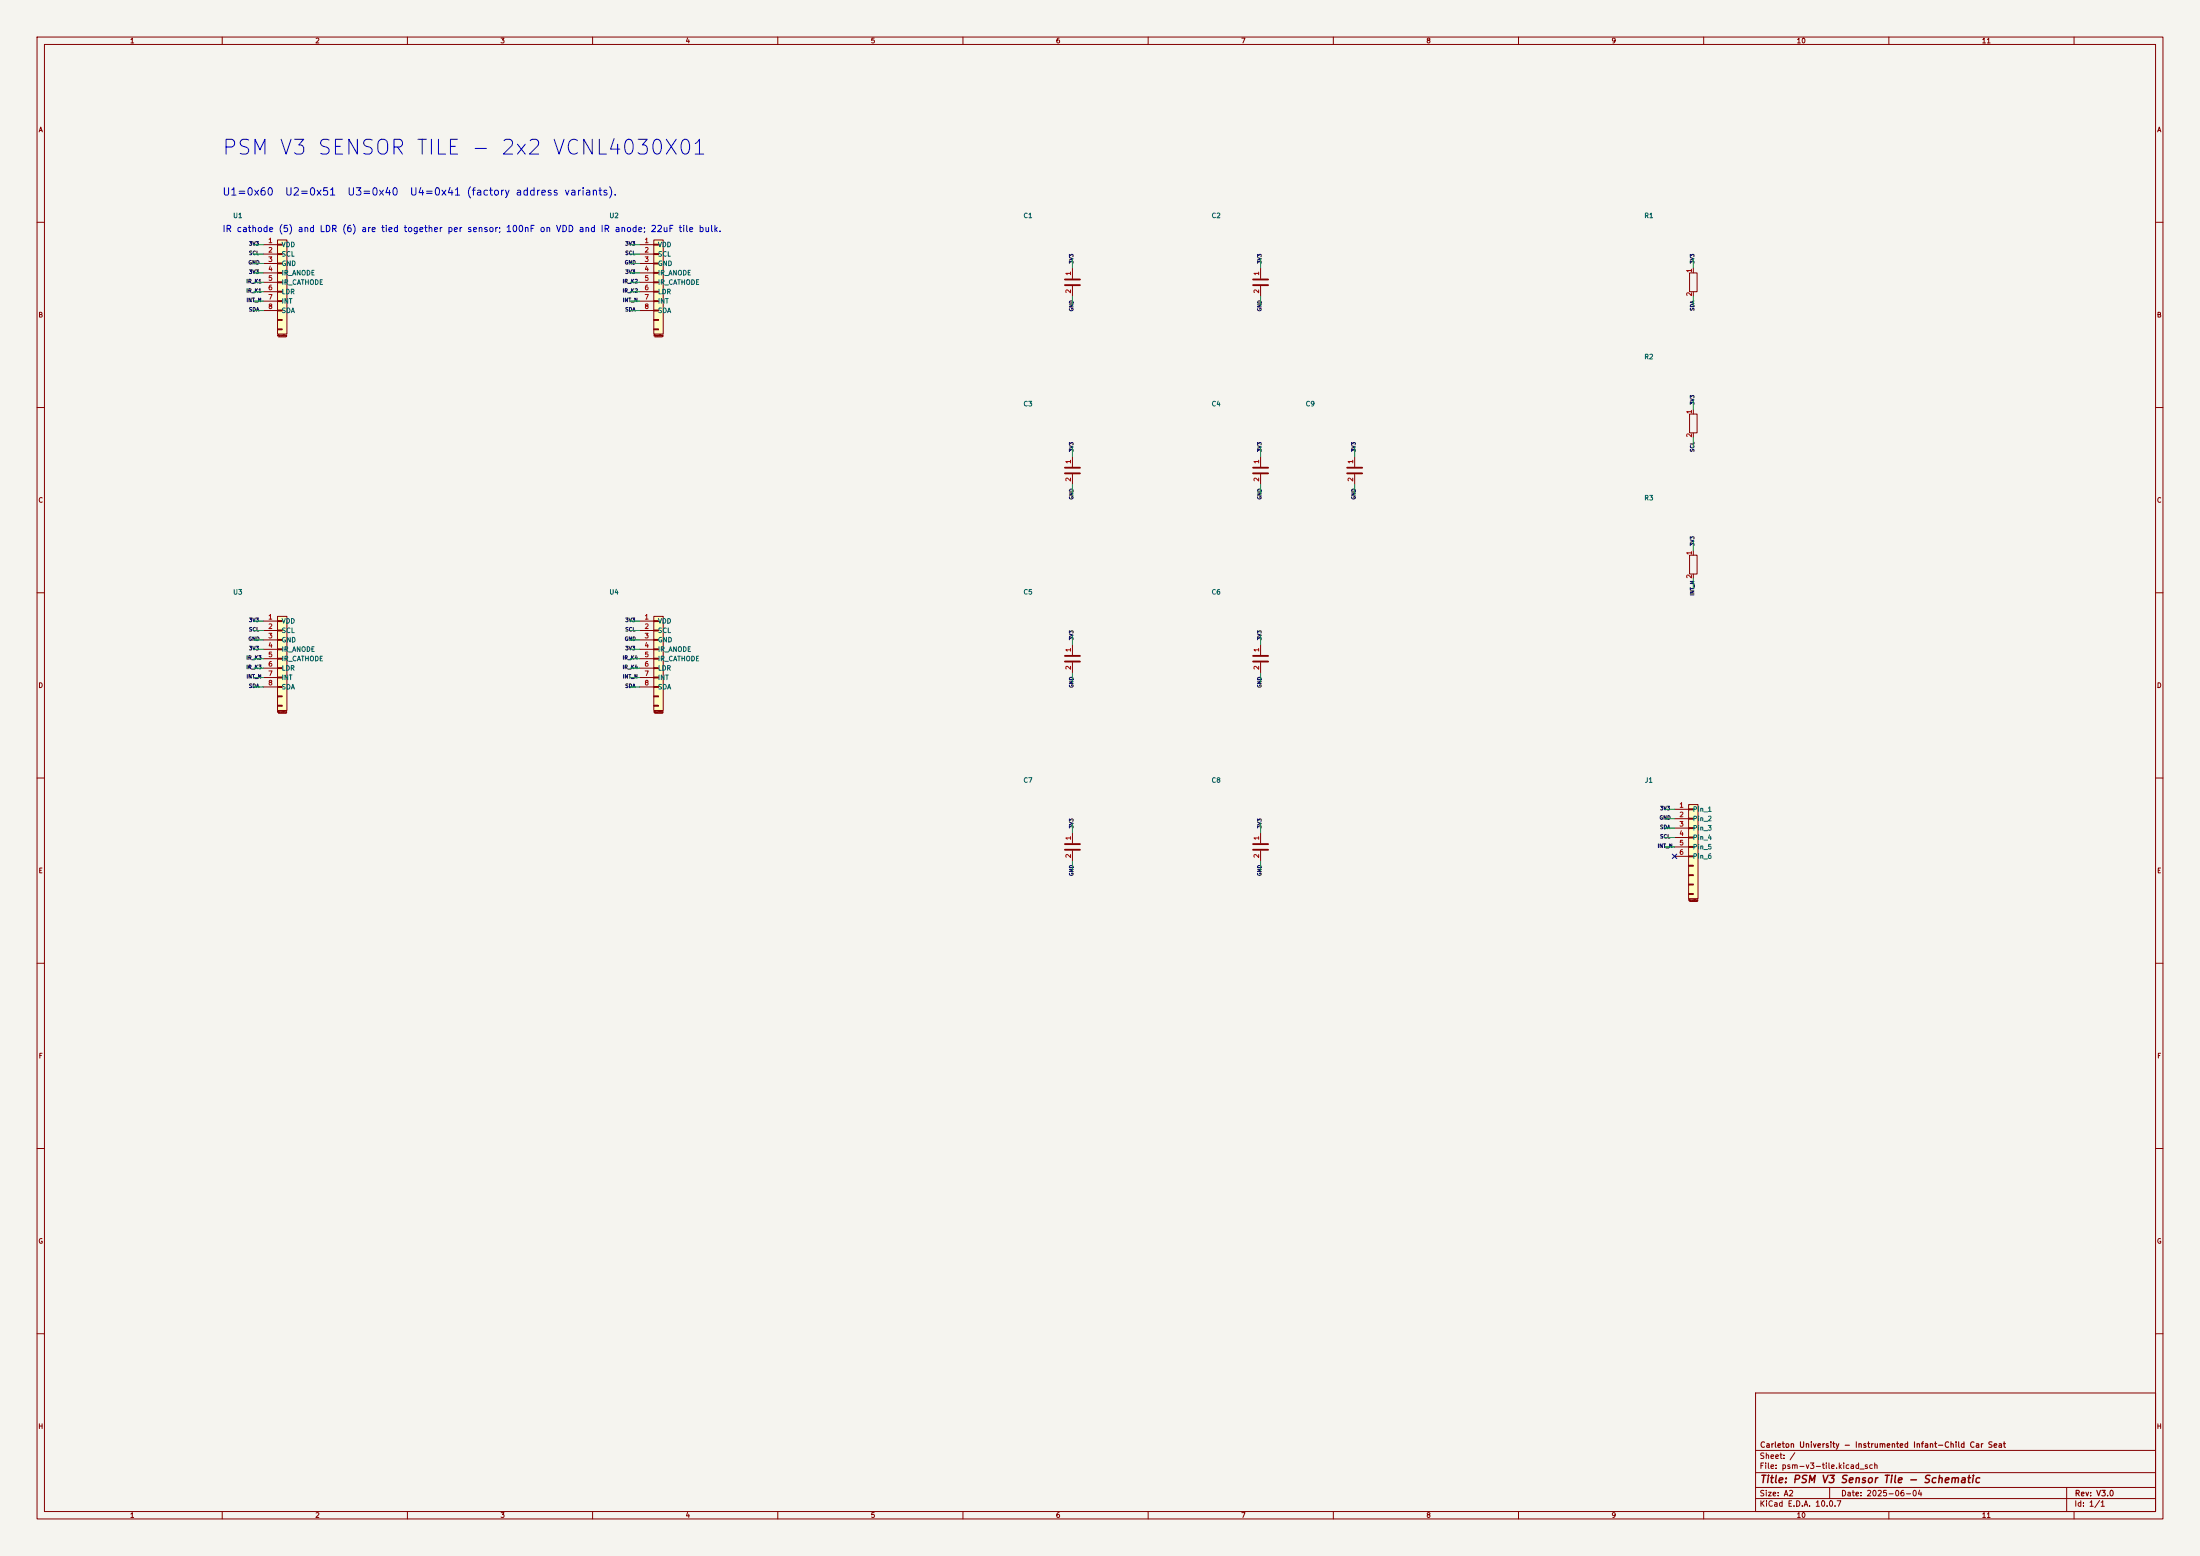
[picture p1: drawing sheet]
(kicad_sch (version 20250610) (generator eeschema)

 (paper "A2")

 (title_block
  (title "PSM V3 Sensor Tile - Schematic")
  (date "2025-06-04")
  (rev "V3.0")
  (company "Carleton University - Instrumented Infant-Child Car Seat"))

 (lib_symbols
  (symbol "PSM:VCNL4030X01" (pin_names (offset 1.016)) (in_bom yes) (on_board yes)
   (property "Reference" "U" (at 0 12.7 0) (effects (font (size 1.27 1.27))))
   (property "Value" "VCNL4030X01" (at 1.27 -15.24 0) (effects (font (size 1.27 1.27)) (justify left)))
   (property "Footprint" "" (at 0 0 0) (effects (font (size 1.27 1.27))))
   (property "Datasheet" "" (at 0 0 0) (effects (font (size 1.27 1.27))))
   (property "Description" "Vishay VCNL4030X01 IR proximity sensor" (at 0 0 0) (effects (font (size 1.27 1.27))))
   (symbol "VCNL4030X01_1_1"
    (rectangle (start -1.27 11.43) (end 1.27 -13.97) (stroke (width 0.254) (type default)) (fill (type background)))
    (rectangle (start -1.27 10.287) (end 0 10.033) (stroke (width 0.1524) (type default)) (fill (type none)))
    (rectangle (start -1.27 7.747) (end 0 7.493) (stroke (width 0.1524) (type default)) (fill (type none)))
    (rectangle (start -1.27 5.207) (end 0 4.953) (stroke (width 0.1524) (type default)) (fill (type none)))
    (rectangle (start -1.27 2.667) (end 0 2.413) (stroke (width 0.1524) (type default)) (fill (type none)))
    (rectangle (start -1.27 0.127) (end 0 -0.127) (stroke (width 0.1524) (type default)) (fill (type none)))
    (rectangle (start -1.27 -2.413) (end 0 -2.667) (stroke (width 0.1524) (type default)) (fill (type none)))
    (rectangle (start -1.27 -4.953) (end 0 -5.207) (stroke (width 0.1524) (type default)) (fill (type none)))
    (rectangle (start -1.27 -7.493) (end 0 -7.747) (stroke (width 0.1524) (type default)) (fill (type none)))
    (rectangle (start -1.27 -10.033) (end 0 -10.287) (stroke (width 0.1524) (type default)) (fill (type none)))
    (rectangle (start -1.27 -12.573) (end 0 -12.827) (stroke (width 0.1524) (type default)) (fill (type none)))
    (polyline (pts (xy -1.016 -14.732) (xy 1.016 -14.732)) (stroke (width 0.1524) (type default)) (fill (type none)))
    (text "Mounting" (at 0 -14.351 0) (effects (font (size 0.381 0.381))))
    (pin passive line (at -5.08 10.16 0) (length 3.81) (name "VDD" (effects (font (size 1.27 1.27)))) (number "1" (effects (font (size 1.27 1.27)))))
    (pin passive line (at -5.08 7.62 0) (length 3.81) (name "SCL" (effects (font (size 1.27 1.27)))) (number "2" (effects (font (size 1.27 1.27)))))
    (pin passive line (at -5.08 5.08 0) (length 3.81) (name "GND" (effects (font (size 1.27 1.27)))) (number "3" (effects (font (size 1.27 1.27)))))
    (pin passive line (at -5.08 2.54 0) (length 3.81) (name "IR_ANODE" (effects (font (size 1.27 1.27)))) (number "4" (effects (font (size 1.27 1.27)))))
    (pin passive line (at -5.08 0 0) (length 3.81) (name "IR_CATHODE" (effects (font (size 1.27 1.27)))) (number "5" (effects (font (size 1.27 1.27)))))
    (pin passive line (at -5.08 -2.54 0) (length 3.81) (name "LDR" (effects (font (size 1.27 1.27)))) (number "6" (effects (font (size 1.27 1.27)))))
    (pin passive line (at -5.08 -5.08 0) (length 3.81) (name "INT" (effects (font (size 1.27 1.27)))) (number "7" (effects (font (size 1.27 1.27)))))
    (pin passive line (at -5.08 -7.62 0) (length 3.81) (name "SDA" (effects (font (size 1.27 1.27)))) (number "8" (effects (font (size 1.27 1.27)))))))

  (symbol "PSM:C" (pin_names (offset 0.254)) (in_bom yes) (on_board yes)
   (property "Reference" "C" (at 0.635 2.54 0) (effects (font (size 1.27 1.27)) (justify left)))
   (property "Value" "C" (at 0.635 -2.54 0) (effects (font (size 1.27 1.27)) (justify left)))
   (property "Footprint" "" (at 0.9652 -3.81 0) (effects (font (size 1.27 1.27))))
   (property "Datasheet" "" (at 0 0 0) (effects (font (size 1.27 1.27))))
   (property "Description" "Unpolarized capacitor" (at 0 0 0) (effects (font (size 1.27 1.27))))
   (symbol "C_0_1"
    (polyline (pts (xy -2.032 0.762) (xy 2.032 0.762)) (stroke (width 0.508) (type default)) (fill (type none)))
    (polyline (pts (xy -2.032 -0.762) (xy 2.032 -0.762)) (stroke (width 0.508) (type default)) (fill (type none))))
   (symbol "C_1_1"
    (pin passive line (at 0 3.81 270) (length 2.794) (name "" (effects (font (size 1.27 1.27)))) (number "1" (effects (font (size 1.27 1.27)))))
    (pin passive line (at 0 -3.81 90) (length 2.794) (name "" (effects (font (size 1.27 1.27)))) (number "2" (effects (font (size 1.27 1.27)))))))

  (symbol "PSM:R" (pin_names (offset 0)) (in_bom yes) (on_board yes)
   (property "Reference" "R" (at 2.032 0 90) (effects (font (size 1.27 1.27))))
   (property "Value" "R" (at 0 0 90) (effects (font (size 1.27 1.27))))
   (property "Footprint" "" (at -1.778 0 90) (effects (font (size 1.27 1.27))))
   (property "Datasheet" "" (at 0 0 0) (effects (font (size 1.27 1.27))))
   (property "Description" "Resistor" (at 0 0 0) (effects (font (size 1.27 1.27))))
   (symbol "R_0_1"
    (rectangle (start -1.016 -2.54) (end 1.016 2.54) (stroke (width 0.254) (type default)) (fill (type none))))
   (symbol "R_1_1"
    (pin passive line (at 0 3.81 270) (length 1.27) (name "" (effects (font (size 1.27 1.27)))) (number "1" (effects (font (size 1.27 1.27)))))
    (pin passive line (at 0 -3.81 90) (length 1.27) (name "" (effects (font (size 1.27 1.27)))) (number "2" (effects (font (size 1.27 1.27)))))))

  (symbol "PSM:Conn_01x06" (pin_names (offset 1.016)) (in_bom yes) (on_board yes)
   (property "Reference" "J" (at 0 12.7 0) (effects (font (size 1.27 1.27))))
   (property "Value" "Conn_01x06" (at 1.27 -15.24 0) (effects (font (size 1.27 1.27)) (justify left)))
   (property "Footprint" "" (at 0 0 0) (effects (font (size 1.27 1.27))))
   (property "Datasheet" "" (at 0 0 0) (effects (font (size 1.27 1.27))))
   (property "Description" "Generic connectable mounting pin connector, single row, 01x10, script generated (kicad-library-utils/schlib/autogen/connector/)" (at 0 0 0) (effects (font (size 1.27 1.27))))
   (symbol "Conn_01x06_1_1"
    (rectangle (start -1.27 11.43) (end 1.27 -13.97) (stroke (width 0.254) (type default)) (fill (type background)))
    (rectangle (start -1.27 10.287) (end 0 10.033) (stroke (width 0.1524) (type default)) (fill (type none)))
    (rectangle (start -1.27 7.747) (end 0 7.493) (stroke (width 0.1524) (type default)) (fill (type none)))
    (rectangle (start -1.27 5.207) (end 0 4.953) (stroke (width 0.1524) (type default)) (fill (type none)))
    (rectangle (start -1.27 2.667) (end 0 2.413) (stroke (width 0.1524) (type default)) (fill (type none)))
    (rectangle (start -1.27 0.127) (end 0 -0.127) (stroke (width 0.1524) (type default)) (fill (type none)))
    (rectangle (start -1.27 -2.413) (end 0 -2.667) (stroke (width 0.1524) (type default)) (fill (type none)))
    (rectangle (start -1.27 -4.953) (end 0 -5.207) (stroke (width 0.1524) (type default)) (fill (type none)))
    (rectangle (start -1.27 -7.493) (end 0 -7.747) (stroke (width 0.1524) (type default)) (fill (type none)))
    (rectangle (start -1.27 -10.033) (end 0 -10.287) (stroke (width 0.1524) (type default)) (fill (type none)))
    (rectangle (start -1.27 -12.573) (end 0 -12.827) (stroke (width 0.1524) (type default)) (fill (type none)))
    (polyline (pts (xy -1.016 -14.732) (xy 1.016 -14.732)) (stroke (width 0.1524) (type default)) (fill (type none)))
    (text "Mounting" (at 0 -14.351 0) (effects (font (size 0.381 0.381))))
    (pin passive line (at -5.08 10.16 0) (length 3.81) (name "Pin_1" (effects (font (size 1.27 1.27)))) (number "1" (effects (font (size 1.27 1.27)))))
    (pin passive line (at -5.08 7.62 0) (length 3.81) (name "Pin_2" (effects (font (size 1.27 1.27)))) (number "2" (effects (font (size 1.27 1.27)))))
    (pin passive line (at -5.08 5.08 0) (length 3.81) (name "Pin_3" (effects (font (size 1.27 1.27)))) (number "3" (effects (font (size 1.27 1.27)))))
    (pin passive line (at -5.08 2.54 0) (length 3.81) (name "Pin_4" (effects (font (size 1.27 1.27)))) (number "4" (effects (font (size 1.27 1.27)))))
    (pin passive line (at -5.08 0 0) (length 3.81) (name "Pin_5" (effects (font (size 1.27 1.27)))) (number "5" (effects (font (size 1.27 1.27)))))
    (pin passive line (at -5.08 -2.54 0) (length 3.81) (name "Pin_6" (effects (font (size 1.27 1.27)))) (number "6" (effects (font (size 1.27 1.27))))))))

 (no_connect (at 452.12 231.14))

 (wire (pts (xy 71.12 66.04) (xy 68.58 66.04)) (stroke (width 0)))
 (wire (pts (xy 71.12 68.58) (xy 68.58 68.58)) (stroke (width 0)))
 (wire (pts (xy 71.12 71.12) (xy 68.58 71.12)) (stroke (width 0)))
 (wire (pts (xy 71.12 73.66) (xy 68.58 73.66)) (stroke (width 0)))
 (wire (pts (xy 71.12 76.2) (xy 68.58 76.2)) (stroke (width 0)))
 (wire (pts (xy 71.12 78.74000000000001) (xy 68.58 78.74000000000001)) (stroke (width 0)))
 (wire (pts (xy 71.12 81.28) (xy 68.58 81.28)) (stroke (width 0)))
 (wire (pts (xy 71.12 83.82000000000001) (xy 68.58 83.82000000000001)) (stroke (width 0)))
 (wire (pts (xy 172.72 66.04) (xy 170.18 66.04)) (stroke (width 0)))
 (wire (pts (xy 172.72 68.58) (xy 170.18 68.58)) (stroke (width 0)))
 (wire (pts (xy 172.72 71.12) (xy 170.18 71.12)) (stroke (width 0)))
 (wire (pts (xy 172.72 73.66) (xy 170.18 73.66)) (stroke (width 0)))
 (wire (pts (xy 172.72 76.2) (xy 170.18 76.2)) (stroke (width 0)))
 (wire (pts (xy 172.72 78.74000000000001) (xy 170.18 78.74000000000001)) (stroke (width 0)))
 (wire (pts (xy 172.72 81.28) (xy 170.18 81.28)) (stroke (width 0)))
 (wire (pts (xy 172.72 83.82000000000001) (xy 170.18 83.82000000000001)) (stroke (width 0)))
 (wire (pts (xy 71.12 167.64000000000001) (xy 68.58 167.64000000000001)) (stroke (width 0)))
 (wire (pts (xy 71.12 170.18) (xy 68.58 170.18)) (stroke (width 0)))
 (wire (pts (xy 71.12 172.72) (xy 68.58 172.72)) (stroke (width 0)))
 (wire (pts (xy 71.12 175.26000000000002) (xy 68.58 175.26000000000002)) (stroke (width 0)))
 (wire (pts (xy 71.12 177.8) (xy 68.58 177.8)) (stroke (width 0)))
 (wire (pts (xy 71.12 180.34) (xy 68.58 180.34)) (stroke (width 0)))
 (wire (pts (xy 71.12 182.88000000000002) (xy 68.58 182.88000000000002)) (stroke (width 0)))
 (wire (pts (xy 71.12 185.42000000000002) (xy 68.58 185.42000000000002)) (stroke (width 0)))
 (wire (pts (xy 172.72 167.64000000000001) (xy 170.18 167.64000000000001)) (stroke (width 0)))
 (wire (pts (xy 172.72 170.18) (xy 170.18 170.18)) (stroke (width 0)))
 (wire (pts (xy 172.72 172.72) (xy 170.18 172.72)) (stroke (width 0)))
 (wire (pts (xy 172.72 175.26000000000002) (xy 170.18 175.26000000000002)) (stroke (width 0)))
 (wire (pts (xy 172.72 177.8) (xy 170.18 177.8)) (stroke (width 0)))
 (wire (pts (xy 172.72 180.34) (xy 170.18 180.34)) (stroke (width 0)))
 (wire (pts (xy 172.72 182.88000000000002) (xy 170.18 182.88000000000002)) (stroke (width 0)))
 (wire (pts (xy 172.72 185.42000000000002) (xy 170.18 185.42000000000002)) (stroke (width 0)))
 (wire (pts (xy 289.56 72.39) (xy 289.56 69.85)) (stroke (width 0)))
 (wire (pts (xy 289.56 80.01) (xy 289.56 82.55000000000001)) (stroke (width 0)))
 (wire (pts (xy 340.36 72.39) (xy 340.36 69.85)) (stroke (width 0)))
 (wire (pts (xy 340.36 80.01) (xy 340.36 82.55000000000001)) (stroke (width 0)))
 (wire (pts (xy 289.56 123.19) (xy 289.56 120.64999999999999)) (stroke (width 0)))
 (wire (pts (xy 289.56 130.81) (xy 289.56 133.35)) (stroke (width 0)))
 (wire (pts (xy 340.36 123.19) (xy 340.36 120.64999999999999)) (stroke (width 0)))
 (wire (pts (xy 340.36 130.81) (xy 340.36 133.35)) (stroke (width 0)))
 (wire (pts (xy 289.56 173.99) (xy 289.56 171.45000000000002)) (stroke (width 0)))
 (wire (pts (xy 289.56 181.61) (xy 289.56 184.15)) (stroke (width 0)))
 (wire (pts (xy 340.36 173.99) (xy 340.36 171.45000000000002)) (stroke (width 0)))
 (wire (pts (xy 340.36 181.61) (xy 340.36 184.15)) (stroke (width 0)))
 (wire (pts (xy 289.56 224.79000000000002) (xy 289.56 222.25000000000003)) (stroke (width 0)))
 (wire (pts (xy 289.56 232.41000000000003) (xy 289.56 234.95000000000002)) (stroke (width 0)))
 (wire (pts (xy 340.36 224.79000000000002) (xy 340.36 222.25000000000003)) (stroke (width 0)))
 (wire (pts (xy 340.36 232.41000000000003) (xy 340.36 234.95000000000002)) (stroke (width 0)))
 (wire (pts (xy 365.76 123.19) (xy 365.76 120.64999999999999)) (stroke (width 0)))
 (wire (pts (xy 365.76 130.81) (xy 365.76 133.35)) (stroke (width 0)))
 (wire (pts (xy 457.2 72.39) (xy 457.2 69.85)) (stroke (width 0)))
 (wire (pts (xy 457.2 80.01) (xy 457.2 82.55000000000001)) (stroke (width 0)))
 (wire (pts (xy 457.2 110.49000000000001) (xy 457.2 107.95)) (stroke (width 0)))
 (wire (pts (xy 457.2 118.11000000000001) (xy 457.2 120.65000000000002)) (stroke (width 0)))
 (wire (pts (xy 457.2 148.59) (xy 457.2 146.05)) (stroke (width 0)))
 (wire (pts (xy 457.2 156.21) (xy 457.2 158.75)) (stroke (width 0)))
 (wire (pts (xy 452.12 218.44) (xy 449.58 218.44)) (stroke (width 0)))
 (wire (pts (xy 452.12 220.98) (xy 449.58 220.98)) (stroke (width 0)))
 (wire (pts (xy 452.12 223.51999999999998) (xy 449.58 223.51999999999998)) (stroke (width 0)))
 (wire (pts (xy 452.12 226.06) (xy 449.58 226.06)) (stroke (width 0)))
 (wire (pts (xy 452.12 228.6) (xy 449.58 228.6)) (stroke (width 0)))

 (text "PSM V3 SENSOR TILE - 2x2 VCNL4030X01" (at 60 40 0) (effects (font (size 4.0 4.0)) (justify left)))
 (text "U1=0x60  U2=0x51  U3=0x40  U4=0x41 (factory address variants)." (at 60 52 0) (effects (font (size 2.0 2.0)) (justify left)))
 (text "IR cathode (5) and LDR (6) are tied together per sensor; 100nF on VDD and IR anode; 22uF tile bulk." (at 60 62 0) (effects (font (size 1.7 1.7)) (justify left)))
 (text "J1: 1=3V3 2=GND 3=SDA 4=SCL 5=INT_N 6=NC. Sealing ring and conformal coat are PCB-level." (at 60 500 0) (effects (font (size 1.7 1.7)) (justify left)))

 (label "3V3" (at 68.58 66.04 0) (effects (font (size 1.0 1.0))))
 (label "SCL" (at 68.58 68.58 0) (effects (font (size 1.0 1.0))))
 (label "GND" (at 68.58 71.12 0) (effects (font (size 1.0 1.0))))
 (label "3V3" (at 68.58 73.66 0) (effects (font (size 1.0 1.0))))
 (label "IR_K1" (at 68.58 76.2 0) (effects (font (size 1.0 1.0))))
 (label "IR_K1" (at 68.58 78.74000000000001 0) (effects (font (size 1.0 1.0))))
 (label "INT_N" (at 68.58 81.28 0) (effects (font (size 1.0 1.0))))
 (label "SDA" (at 68.58 83.82000000000001 0) (effects (font (size 1.0 1.0))))
 (label "3V3" (at 170.18 66.04 0) (effects (font (size 1.0 1.0))))
 (label "SCL" (at 170.18 68.58 0) (effects (font (size 1.0 1.0))))
 (label "GND" (at 170.18 71.12 0) (effects (font (size 1.0 1.0))))
 (label "3V3" (at 170.18 73.66 0) (effects (font (size 1.0 1.0))))
 (label "IR_K2" (at 170.18 76.2 0) (effects (font (size 1.0 1.0))))
 (label "IR_K2" (at 170.18 78.74000000000001 0) (effects (font (size 1.0 1.0))))
 (label "INT_N" (at 170.18 81.28 0) (effects (font (size 1.0 1.0))))
 (label "SDA" (at 170.18 83.82000000000001 0) (effects (font (size 1.0 1.0))))
 (label "3V3" (at 68.58 167.64000000000001 0) (effects (font (size 1.0 1.0))))
 (label "SCL" (at 68.58 170.18 0) (effects (font (size 1.0 1.0))))
 (label "GND" (at 68.58 172.72 0) (effects (font (size 1.0 1.0))))
 (label "3V3" (at 68.58 175.26000000000002 0) (effects (font (size 1.0 1.0))))
 (label "IR_K3" (at 68.58 177.8 0) (effects (font (size 1.0 1.0))))
 (label "IR_K3" (at 68.58 180.34 0) (effects (font (size 1.0 1.0))))
 (label "INT_N" (at 68.58 182.88000000000002 0) (effects (font (size 1.0 1.0))))
 (label "SDA" (at 68.58 185.42000000000002 0) (effects (font (size 1.0 1.0))))
 (label "3V3" (at 170.18 167.64000000000001 0) (effects (font (size 1.0 1.0))))
 (label "SCL" (at 170.18 170.18 0) (effects (font (size 1.0 1.0))))
 (label "GND" (at 170.18 172.72 0) (effects (font (size 1.0 1.0))))
 (label "3V3" (at 170.18 175.26000000000002 0) (effects (font (size 1.0 1.0))))
 (label "IR_K4" (at 170.18 177.8 0) (effects (font (size 1.0 1.0))))
 (label "IR_K4" (at 170.18 180.34 0) (effects (font (size 1.0 1.0))))
 (label "INT_N" (at 170.18 182.88000000000002 0) (effects (font (size 1.0 1.0))))
 (label "SDA" (at 170.18 185.42000000000002 0) (effects (font (size 1.0 1.0))))
 (label "3V3" (at 289.56 69.85 90) (effects (font (size 1.0 1.0))))
 (label "GND" (at 289.56 82.55000000000001 90) (effects (font (size 1.0 1.0))))
 (label "3V3" (at 340.36 69.85 90) (effects (font (size 1.0 1.0))))
 (label "GND" (at 340.36 82.55000000000001 90) (effects (font (size 1.0 1.0))))
 (label "3V3" (at 289.56 120.64999999999999 90) (effects (font (size 1.0 1.0))))
 (label "GND" (at 289.56 133.35 90) (effects (font (size 1.0 1.0))))
 (label "3V3" (at 340.36 120.64999999999999 90) (effects (font (size 1.0 1.0))))
 (label "GND" (at 340.36 133.35 90) (effects (font (size 1.0 1.0))))
 (label "3V3" (at 289.56 171.45000000000002 90) (effects (font (size 1.0 1.0))))
 (label "GND" (at 289.56 184.15 90) (effects (font (size 1.0 1.0))))
 (label "3V3" (at 340.36 171.45000000000002 90) (effects (font (size 1.0 1.0))))
 (label "GND" (at 340.36 184.15 90) (effects (font (size 1.0 1.0))))
 (label "3V3" (at 289.56 222.25000000000003 90) (effects (font (size 1.0 1.0))))
 (label "GND" (at 289.56 234.95000000000002 90) (effects (font (size 1.0 1.0))))
 (label "3V3" (at 340.36 222.25000000000003 90) (effects (font (size 1.0 1.0))))
 (label "GND" (at 340.36 234.95000000000002 90) (effects (font (size 1.0 1.0))))
 (label "3V3" (at 365.76 120.64999999999999 90) (effects (font (size 1.0 1.0))))
 (label "GND" (at 365.76 133.35 90) (effects (font (size 1.0 1.0))))
 (label "3V3" (at 457.2 69.85 90) (effects (font (size 1.0 1.0))))
 (label "SDA" (at 457.2 82.55000000000001 90) (effects (font (size 1.0 1.0))))
 (label "3V3" (at 457.2 107.95 90) (effects (font (size 1.0 1.0))))
 (label "SCL" (at 457.2 120.65000000000002 90) (effects (font (size 1.0 1.0))))
 (label "3V3" (at 457.2 146.05 90) (effects (font (size 1.0 1.0))))
 (label "INT_N" (at 457.2 158.75 90) (effects (font (size 1.0 1.0))))
 (label "3V3" (at 449.58 218.44 0) (effects (font (size 1.0 1.0))))
 (label "GND" (at 449.58 220.98 0) (effects (font (size 1.0 1.0))))
 (label "SDA" (at 449.58 223.51999999999998 0) (effects (font (size 1.0 1.0))))
 (label "SCL" (at 449.58 226.06 0) (effects (font (size 1.0 1.0))))
 (label "INT_N" (at 449.58 228.6 0) (effects (font (size 1.0 1.0))))

 (symbol (lib_id "PSM:VCNL4030X01") (at 76.2 76.2 0) (unit 1) (in_bom yes) (on_board yes) (dnp no)
  (property "Reference" "U1" (at 64.2 58.2 0) (effects (font (size 1.27 1.27))))
  (property "Value" "VCNL4030X01 0x60" (at 64.2 94.2 0) (effects (font (size 1.27 1.27)) hide))
  (property "Footprint" "psm:VCNL4030X01" (at 115.57 80.01 0) (effects (font (size 1.0 1.0)) hide))
  (property "Datasheet" "" (at 115.57 80.01 0) (effects (font (size 1.0 1.0)) hide))
  (property "Description" "Generic connectable mounting pin connector, single row, 01x10, script generated (kicad-library-utils/schlib/autogen/connector/)" (at 115.57 80.01 0) (effects (font (size 1.0 1.0)) hide)) (pin "1") (pin "2") (pin "3") (pin "4") (pin "5") (pin "6") (pin "7") (pin "8"))

 (symbol (lib_id "PSM:VCNL4030X01") (at 177.8 76.2 0) (unit 1) (in_bom yes) (on_board yes) (dnp no)
  (property "Reference" "U2" (at 165.8 58.2 0) (effects (font (size 1.27 1.27))))
  (property "Value" "VCNL4030X01 0x51" (at 165.8 94.2 0) (effects (font (size 1.27 1.27)) hide))
  (property "Footprint" "psm:VCNL4030X01" (at 115.57 80.01 0) (effects (font (size 1.0 1.0)) hide))
  (property "Datasheet" "" (at 115.57 80.01 0) (effects (font (size 1.0 1.0)) hide))
  (property "Description" "Generic connectable mounting pin connector, single row, 01x10, script generated (kicad-library-utils/schlib/autogen/connector/)" (at 115.57 80.01 0) (effects (font (size 1.0 1.0)) hide)) (pin "1") (pin "2") (pin "3") (pin "4") (pin "5") (pin "6") (pin "7") (pin "8"))

 (symbol (lib_id "PSM:VCNL4030X01") (at 76.2 177.8 0) (unit 1) (in_bom yes) (on_board yes) (dnp no)
  (property "Reference" "U3" (at 64.2 159.8 0) (effects (font (size 1.27 1.27))))
  (property "Value" "VCNL4030X01 0x40" (at 64.2 195.8 0) (effects (font (size 1.27 1.27)) hide))
  (property "Footprint" "psm:VCNL4030X01" (at 115.57 80.01 0) (effects (font (size 1.0 1.0)) hide))
  (property "Datasheet" "" (at 115.57 80.01 0) (effects (font (size 1.0 1.0)) hide))
  (property "Description" "Generic connectable mounting pin connector, single row, 01x10, script generated (kicad-library-utils/schlib/autogen/connector/)" (at 115.57 80.01 0) (effects (font (size 1.0 1.0)) hide)) (pin "1") (pin "2") (pin "3") (pin "4") (pin "5") (pin "6") (pin "7") (pin "8"))

 (symbol (lib_id "PSM:VCNL4030X01") (at 177.8 177.8 0) (unit 1) (in_bom yes) (on_board yes) (dnp no)
  (property "Reference" "U4" (at 165.8 159.8 0) (effects (font (size 1.27 1.27))))
  (property "Value" "VCNL4030X01 0x41" (at 165.8 195.8 0) (effects (font (size 1.27 1.27)) hide))
  (property "Footprint" "psm:VCNL4030X01" (at 115.57 80.01 0) (effects (font (size 1.0 1.0)) hide))
  (property "Datasheet" "" (at 115.57 80.01 0) (effects (font (size 1.0 1.0)) hide))
  (property "Description" "Generic connectable mounting pin connector, single row, 01x10, script generated (kicad-library-utils/schlib/autogen/connector/)" (at 115.57 80.01 0) (effects (font (size 1.0 1.0)) hide)) (pin "1") (pin "2") (pin "3") (pin "4") (pin "5") (pin "6") (pin "7") (pin "8"))

 (symbol (lib_id "PSM:C") (at 289.56 76.2 0) (unit 1) (in_bom yes) (on_board yes) (dnp no)
  (property "Reference" "C1" (at 277.56 58.2 0) (effects (font (size 1.27 1.27))))
  (property "Value" "100n" (at 277.56 94.2 0) (effects (font (size 1.27 1.27)) hide))
  (property "Footprint" "psm:C_0603_1608Metric" (at 46.0248 92.71 0) (effects (font (size 1.0 1.0)) hide))
  (property "Datasheet" "https://search.murata.co.jp/Ceramy/image/img/A01X/G101/ENG/GRM155R71C104KA88-01.pdf" (at 46.99 88.9 0) (effects (font (size 1.0 1.0)) hide))
  (property "Description" "" (at 46.99 88.9 0) (effects (font (size 1.0 1.0)) hide))
  (property "Field4" "Farnell" (at 46.99 88.9 0) (effects (font (size 1.0 1.0)) hide))
  (property "Field5" "2611911" (at 46.99 88.9 0) (effects (font (size 1.0 1.0)) hide))
  (property "Field6" "RM EMK105 B7104KV-F" (at 46.99 88.9 0) (effects (font (size 1.0 1.0)) hide))
  (property "Field7" "TAIYO YUDEN EUROPE GMBH" (at 46.99 88.9 0) (effects (font (size 1.0 1.0)) hide))
  (property "Part Description" "	0.1uF 10% 16V Ceramic Capacitor X7R 0402 (1005 Metric)" (at 46.99 88.9 0) (effects (font (size 1.0 1.0)) hide))
  (property "Field8" "110091611" (at 46.99 88.9 0) (effects (font (size 1.0 1.0)) hide)) (pin "1") (pin "2"))

 (symbol (lib_id "PSM:C") (at 340.36 76.2 0) (unit 1) (in_bom yes) (on_board yes) (dnp no)
  (property "Reference" "C2" (at 328.36 58.2 0) (effects (font (size 1.27 1.27))))
  (property "Value" "100n" (at 328.36 94.2 0) (effects (font (size 1.27 1.27)) hide))
  (property "Footprint" "psm:C_0603_1608Metric" (at 46.0248 92.71 0) (effects (font (size 1.0 1.0)) hide))
  (property "Datasheet" "https://search.murata.co.jp/Ceramy/image/img/A01X/G101/ENG/GRM155R71C104KA88-01.pdf" (at 46.99 88.9 0) (effects (font (size 1.0 1.0)) hide))
  (property "Description" "" (at 46.99 88.9 0) (effects (font (size 1.0 1.0)) hide))
  (property "Field4" "Farnell" (at 46.99 88.9 0) (effects (font (size 1.0 1.0)) hide))
  (property "Field5" "2611911" (at 46.99 88.9 0) (effects (font (size 1.0 1.0)) hide))
  (property "Field6" "RM EMK105 B7104KV-F" (at 46.99 88.9 0) (effects (font (size 1.0 1.0)) hide))
  (property "Field7" "TAIYO YUDEN EUROPE GMBH" (at 46.99 88.9 0) (effects (font (size 1.0 1.0)) hide))
  (property "Part Description" "	0.1uF 10% 16V Ceramic Capacitor X7R 0402 (1005 Metric)" (at 46.99 88.9 0) (effects (font (size 1.0 1.0)) hide))
  (property "Field8" "110091611" (at 46.99 88.9 0) (effects (font (size 1.0 1.0)) hide)) (pin "1") (pin "2"))

 (symbol (lib_id "PSM:C") (at 289.56 127.0 0) (unit 1) (in_bom yes) (on_board yes) (dnp no)
  (property "Reference" "C3" (at 277.56 109.0 0) (effects (font (size 1.27 1.27))))
  (property "Value" "100n" (at 277.56 145.0 0) (effects (font (size 1.27 1.27)) hide))
  (property "Footprint" "psm:C_0603_1608Metric" (at 46.0248 92.71 0) (effects (font (size 1.0 1.0)) hide))
  (property "Datasheet" "https://search.murata.co.jp/Ceramy/image/img/A01X/G101/ENG/GRM155R71C104KA88-01.pdf" (at 46.99 88.9 0) (effects (font (size 1.0 1.0)) hide))
  (property "Description" "" (at 46.99 88.9 0) (effects (font (size 1.0 1.0)) hide))
  (property "Field4" "Farnell" (at 46.99 88.9 0) (effects (font (size 1.0 1.0)) hide))
  (property "Field5" "2611911" (at 46.99 88.9 0) (effects (font (size 1.0 1.0)) hide))
  (property "Field6" "RM EMK105 B7104KV-F" (at 46.99 88.9 0) (effects (font (size 1.0 1.0)) hide))
  (property "Field7" "TAIYO YUDEN EUROPE GMBH" (at 46.99 88.9 0) (effects (font (size 1.0 1.0)) hide))
  (property "Part Description" "	0.1uF 10% 16V Ceramic Capacitor X7R 0402 (1005 Metric)" (at 46.99 88.9 0) (effects (font (size 1.0 1.0)) hide))
  (property "Field8" "110091611" (at 46.99 88.9 0) (effects (font (size 1.0 1.0)) hide)) (pin "1") (pin "2"))

 (symbol (lib_id "PSM:C") (at 340.36 127.0 0) (unit 1) (in_bom yes) (on_board yes) (dnp no)
  (property "Reference" "C4" (at 328.36 109.0 0) (effects (font (size 1.27 1.27))))
  (property "Value" "100n" (at 328.36 145.0 0) (effects (font (size 1.27 1.27)) hide))
  (property "Footprint" "psm:C_0603_1608Metric" (at 46.0248 92.71 0) (effects (font (size 1.0 1.0)) hide))
  (property "Datasheet" "https://search.murata.co.jp/Ceramy/image/img/A01X/G101/ENG/GRM155R71C104KA88-01.pdf" (at 46.99 88.9 0) (effects (font (size 1.0 1.0)) hide))
  (property "Description" "" (at 46.99 88.9 0) (effects (font (size 1.0 1.0)) hide))
  (property "Field4" "Farnell" (at 46.99 88.9 0) (effects (font (size 1.0 1.0)) hide))
  (property "Field5" "2611911" (at 46.99 88.9 0) (effects (font (size 1.0 1.0)) hide))
  (property "Field6" "RM EMK105 B7104KV-F" (at 46.99 88.9 0) (effects (font (size 1.0 1.0)) hide))
  (property "Field7" "TAIYO YUDEN EUROPE GMBH" (at 46.99 88.9 0) (effects (font (size 1.0 1.0)) hide))
  (property "Part Description" "	0.1uF 10% 16V Ceramic Capacitor X7R 0402 (1005 Metric)" (at 46.99 88.9 0) (effects (font (size 1.0 1.0)) hide))
  (property "Field8" "110091611" (at 46.99 88.9 0) (effects (font (size 1.0 1.0)) hide)) (pin "1") (pin "2"))

 (symbol (lib_id "PSM:C") (at 289.56 177.8 0) (unit 1) (in_bom yes) (on_board yes) (dnp no)
  (property "Reference" "C5" (at 277.56 159.8 0) (effects (font (size 1.27 1.27))))
  (property "Value" "100n" (at 277.56 195.8 0) (effects (font (size 1.27 1.27)) hide))
  (property "Footprint" "psm:C_0603_1608Metric" (at 46.0248 92.71 0) (effects (font (size 1.0 1.0)) hide))
  (property "Datasheet" "https://search.murata.co.jp/Ceramy/image/img/A01X/G101/ENG/GRM155R71C104KA88-01.pdf" (at 46.99 88.9 0) (effects (font (size 1.0 1.0)) hide))
  (property "Description" "" (at 46.99 88.9 0) (effects (font (size 1.0 1.0)) hide))
  (property "Field4" "Farnell" (at 46.99 88.9 0) (effects (font (size 1.0 1.0)) hide))
  (property "Field5" "2611911" (at 46.99 88.9 0) (effects (font (size 1.0 1.0)) hide))
  (property "Field6" "RM EMK105 B7104KV-F" (at 46.99 88.9 0) (effects (font (size 1.0 1.0)) hide))
  (property "Field7" "TAIYO YUDEN EUROPE GMBH" (at 46.99 88.9 0) (effects (font (size 1.0 1.0)) hide))
  (property "Part Description" "	0.1uF 10% 16V Ceramic Capacitor X7R 0402 (1005 Metric)" (at 46.99 88.9 0) (effects (font (size 1.0 1.0)) hide))
  (property "Field8" "110091611" (at 46.99 88.9 0) (effects (font (size 1.0 1.0)) hide)) (pin "1") (pin "2"))

 (symbol (lib_id "PSM:C") (at 340.36 177.8 0) (unit 1) (in_bom yes) (on_board yes) (dnp no)
  (property "Reference" "C6" (at 328.36 159.8 0) (effects (font (size 1.27 1.27))))
  (property "Value" "100n" (at 328.36 195.8 0) (effects (font (size 1.27 1.27)) hide))
  (property "Footprint" "psm:C_0603_1608Metric" (at 46.0248 92.71 0) (effects (font (size 1.0 1.0)) hide))
  (property "Datasheet" "https://search.murata.co.jp/Ceramy/image/img/A01X/G101/ENG/GRM155R71C104KA88-01.pdf" (at 46.99 88.9 0) (effects (font (size 1.0 1.0)) hide))
  (property "Description" "" (at 46.99 88.9 0) (effects (font (size 1.0 1.0)) hide))
  (property "Field4" "Farnell" (at 46.99 88.9 0) (effects (font (size 1.0 1.0)) hide))
  (property "Field5" "2611911" (at 46.99 88.9 0) (effects (font (size 1.0 1.0)) hide))
  (property "Field6" "RM EMK105 B7104KV-F" (at 46.99 88.9 0) (effects (font (size 1.0 1.0)) hide))
  (property "Field7" "TAIYO YUDEN EUROPE GMBH" (at 46.99 88.9 0) (effects (font (size 1.0 1.0)) hide))
  (property "Part Description" "	0.1uF 10% 16V Ceramic Capacitor X7R 0402 (1005 Metric)" (at 46.99 88.9 0) (effects (font (size 1.0 1.0)) hide))
  (property "Field8" "110091611" (at 46.99 88.9 0) (effects (font (size 1.0 1.0)) hide)) (pin "1") (pin "2"))

 (symbol (lib_id "PSM:C") (at 289.56 228.60000000000002 0) (unit 1) (in_bom yes) (on_board yes) (dnp no)
  (property "Reference" "C7" (at 277.56 210.60000000000002 0) (effects (font (size 1.27 1.27))))
  (property "Value" "100n" (at 277.56 246.60000000000002 0) (effects (font (size 1.27 1.27)) hide))
  (property "Footprint" "psm:C_0603_1608Metric" (at 46.0248 92.71 0) (effects (font (size 1.0 1.0)) hide))
  (property "Datasheet" "https://search.murata.co.jp/Ceramy/image/img/A01X/G101/ENG/GRM155R71C104KA88-01.pdf" (at 46.99 88.9 0) (effects (font (size 1.0 1.0)) hide))
  (property "Description" "" (at 46.99 88.9 0) (effects (font (size 1.0 1.0)) hide))
  (property "Field4" "Farnell" (at 46.99 88.9 0) (effects (font (size 1.0 1.0)) hide))
  (property "Field5" "2611911" (at 46.99 88.9 0) (effects (font (size 1.0 1.0)) hide))
  (property "Field6" "RM EMK105 B7104KV-F" (at 46.99 88.9 0) (effects (font (size 1.0 1.0)) hide))
  (property "Field7" "TAIYO YUDEN EUROPE GMBH" (at 46.99 88.9 0) (effects (font (size 1.0 1.0)) hide))
  (property "Part Description" "	0.1uF 10% 16V Ceramic Capacitor X7R 0402 (1005 Metric)" (at 46.99 88.9 0) (effects (font (size 1.0 1.0)) hide))
  (property "Field8" "110091611" (at 46.99 88.9 0) (effects (font (size 1.0 1.0)) hide)) (pin "1") (pin "2"))

 (symbol (lib_id "PSM:C") (at 340.36 228.60000000000002 0) (unit 1) (in_bom yes) (on_board yes) (dnp no)
  (property "Reference" "C8" (at 328.36 210.60000000000002 0) (effects (font (size 1.27 1.27))))
  (property "Value" "100n" (at 328.36 246.60000000000002 0) (effects (font (size 1.27 1.27)) hide))
  (property "Footprint" "psm:C_0603_1608Metric" (at 46.0248 92.71 0) (effects (font (size 1.0 1.0)) hide))
  (property "Datasheet" "https://search.murata.co.jp/Ceramy/image/img/A01X/G101/ENG/GRM155R71C104KA88-01.pdf" (at 46.99 88.9 0) (effects (font (size 1.0 1.0)) hide))
  (property "Description" "" (at 46.99 88.9 0) (effects (font (size 1.0 1.0)) hide))
  (property "Field4" "Farnell" (at 46.99 88.9 0) (effects (font (size 1.0 1.0)) hide))
  (property "Field5" "2611911" (at 46.99 88.9 0) (effects (font (size 1.0 1.0)) hide))
  (property "Field6" "RM EMK105 B7104KV-F" (at 46.99 88.9 0) (effects (font (size 1.0 1.0)) hide))
  (property "Field7" "TAIYO YUDEN EUROPE GMBH" (at 46.99 88.9 0) (effects (font (size 1.0 1.0)) hide))
  (property "Part Description" "	0.1uF 10% 16V Ceramic Capacitor X7R 0402 (1005 Metric)" (at 46.99 88.9 0) (effects (font (size 1.0 1.0)) hide))
  (property "Field8" "110091611" (at 46.99 88.9 0) (effects (font (size 1.0 1.0)) hide)) (pin "1") (pin "2"))

 (symbol (lib_id "PSM:C") (at 365.76 127.0 0) (unit 1) (in_bom yes) (on_board yes) (dnp no)
  (property "Reference" "C9" (at 353.76 109.0 0) (effects (font (size 1.27 1.27))))
  (property "Value" "22u" (at 353.76 145.0 0) (effects (font (size 1.27 1.27)) hide))
  (property "Footprint" "psm:C_0805_2012Metric" (at 46.0248 92.71 0) (effects (font (size 1.0 1.0)) hide))
  (property "Datasheet" "https://search.murata.co.jp/Ceramy/image/img/A01X/G101/ENG/GRM155R71C104KA88-01.pdf" (at 46.99 88.9 0) (effects (font (size 1.0 1.0)) hide))
  (property "Description" "" (at 46.99 88.9 0) (effects (font (size 1.0 1.0)) hide))
  (property "Field4" "Farnell" (at 46.99 88.9 0) (effects (font (size 1.0 1.0)) hide))
  (property "Field5" "2611911" (at 46.99 88.9 0) (effects (font (size 1.0 1.0)) hide))
  (property "Field6" "RM EMK105 B7104KV-F" (at 46.99 88.9 0) (effects (font (size 1.0 1.0)) hide))
  (property "Field7" "TAIYO YUDEN EUROPE GMBH" (at 46.99 88.9 0) (effects (font (size 1.0 1.0)) hide))
  (property "Part Description" "	0.1uF 10% 16V Ceramic Capacitor X7R 0402 (1005 Metric)" (at 46.99 88.9 0) (effects (font (size 1.0 1.0)) hide))
  (property "Field8" "110091611" (at 46.99 88.9 0) (effects (font (size 1.0 1.0)) hide)) (pin "1") (pin "2"))

 (symbol (lib_id "PSM:R") (at 457.2 76.2 0) (unit 1) (in_bom yes) (on_board yes) (dnp no) (fields_autoplaced)
  (property "Reference" "R1" (at 445.2 58.2 0) (effects (font (size 1.27 1.27))))
  (property "Value" "10k" (at 445.2 94.2 0) (effects (font (size 1.27 1.27)) hide))
  (property "Footprint" "psm:R_0603_1608Metric" (at 136.652 31.75 90) (effects (font (size 1.0 1.0)) hide))
  (property "Datasheet" "" (at 138.43 31.75 0) (effects (font (size 1.0 1.0)) hide))
  (property "Description" "" (at 138.43 31.75 0) (effects (font (size 1.0 1.0)) hide))
  (property "Package" "0402" (at 138.43 31.75 0) (effects (font (size 1.0 1.0)) hide))
  (property "VAux" "" (at 138.43 31.75 0) (effects (font (size 1.0 1.0)) hide))
  (property "dni" "" (at 138.43 31.75 0) (effects (font (size 1.0 1.0)) hide)) (pin "1") (pin "2"))

 (symbol (lib_id "PSM:R") (at 457.2 114.30000000000001 0) (unit 1) (in_bom yes) (on_board yes) (dnp no) (fields_autoplaced)
  (property "Reference" "R2" (at 445.2 96.30000000000001 0) (effects (font (size 1.27 1.27))))
  (property "Value" "10k" (at 445.2 132.3 0) (effects (font (size 1.27 1.27)) hide))
  (property "Footprint" "psm:R_0603_1608Metric" (at 136.652 31.75 90) (effects (font (size 1.0 1.0)) hide))
  (property "Datasheet" "" (at 138.43 31.75 0) (effects (font (size 1.0 1.0)) hide))
  (property "Description" "" (at 138.43 31.75 0) (effects (font (size 1.0 1.0)) hide))
  (property "Package" "0402" (at 138.43 31.75 0) (effects (font (size 1.0 1.0)) hide))
  (property "VAux" "" (at 138.43 31.75 0) (effects (font (size 1.0 1.0)) hide))
  (property "dni" "" (at 138.43 31.75 0) (effects (font (size 1.0 1.0)) hide)) (pin "1") (pin "2"))

 (symbol (lib_id "PSM:R") (at 457.2 152.4 0) (unit 1) (in_bom yes) (on_board yes) (dnp no) (fields_autoplaced)
  (property "Reference" "R3" (at 445.2 134.4 0) (effects (font (size 1.27 1.27))))
  (property "Value" "10k" (at 445.2 170.4 0) (effects (font (size 1.27 1.27)) hide))
  (property "Footprint" "psm:R_0603_1608Metric" (at 136.652 31.75 90) (effects (font (size 1.0 1.0)) hide))
  (property "Datasheet" "" (at 138.43 31.75 0) (effects (font (size 1.0 1.0)) hide))
  (property "Description" "" (at 138.43 31.75 0) (effects (font (size 1.0 1.0)) hide))
  (property "Package" "0402" (at 138.43 31.75 0) (effects (font (size 1.0 1.0)) hide))
  (property "VAux" "" (at 138.43 31.75 0) (effects (font (size 1.0 1.0)) hide))
  (property "dni" "" (at 138.43 31.75 0) (effects (font (size 1.0 1.0)) hide)) (pin "1") (pin "2"))

 (symbol (lib_id "PSM:Conn_01x06") (at 457.2 228.6 0) (unit 1) (in_bom yes) (on_board yes) (dnp no)
  (property "Reference" "J1" (at 445.2 210.6 0) (effects (font (size 1.27 1.27))))
  (property "Value" "TILE_IF" (at 445.2 246.6 0) (effects (font (size 1.27 1.27)) hide))
  (property "Footprint" "psm:PinHeader_1x06_P1.27mm_Vertical" (at 115.57 80.01 0) (effects (font (size 1.0 1.0)) hide))
  (property "Datasheet" "" (at 115.57 80.01 0) (effects (font (size 1.0 1.0)) hide))
  (property "Description" "Generic connectable mounting pin connector, single row, 01x10, script generated (kicad-library-utils/schlib/autogen/connector/)" (at 115.57 80.01 0) (effects (font (size 1.0 1.0)) hide)) (pin "1") (pin "2") (pin "3") (pin "4") (pin "5") (pin "6")))
